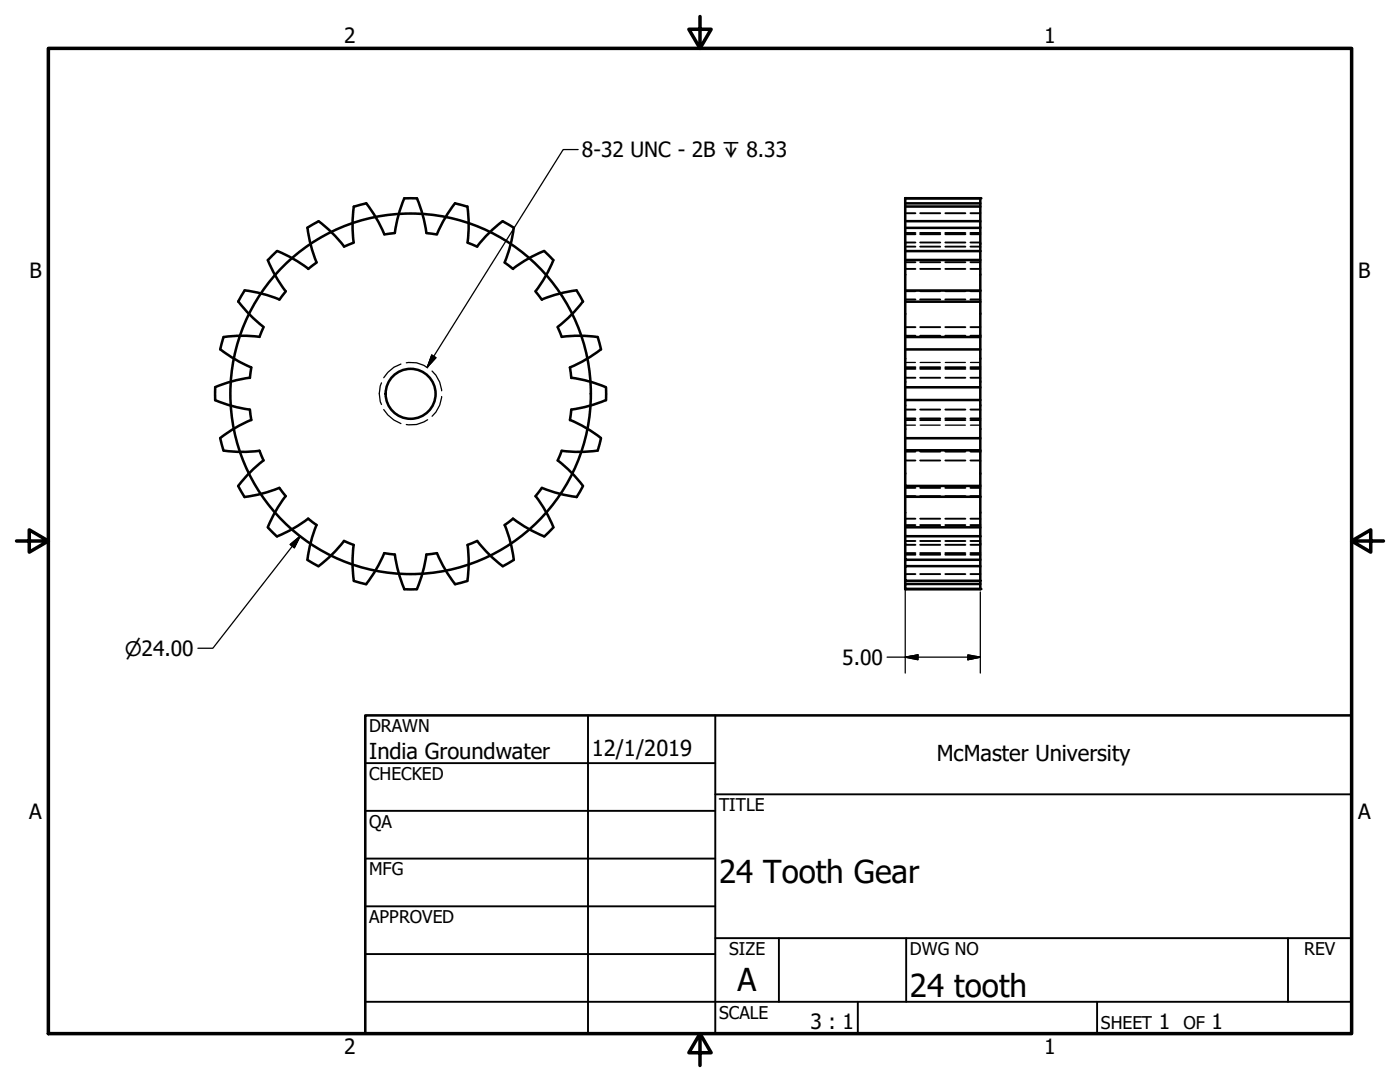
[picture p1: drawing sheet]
<svg xmlns="http://www.w3.org/2000/svg" width="279mm" height="216mm" viewBox="0 0 279 216" stroke-linecap="round" stroke-linejoin="round" font-family="sans-serif">
<!-- layer: Visible (ANSI) -->
<g fill="none" stroke="#000" stroke-width=".51">
<path d="M180.7 39.6v27.6h14.9v-7h-14.9M180.7 39.6h14.9v1h-14.9M180.7 39.6h14.9M48.8 58l-1.2 2.1a27.2 27.2 0 0 0 5 5.1M48.8 57.9a27.2 27.2 0 0 1 6.9 1.8M53.4 51.9a27.2 27.2 0 0 0 3.6 6.2M55.3 50.1l-1.8 1.8M55.3 50.1a27.2 27.2 0 0 1 6.2 3.5M57 58.1l-1.2 1.7M63.2 52.4l-1.7 1.3M63.6 44.2l-2.2 1.3a27.2 27.2 0 0 0 1.8 6.9M63.6 44.1a27.2 27.2 0 0 1 5.1 5.1"/>
<path d="M70.6 48.4l-1.9 .8M70.6 41.2a27.2 27.2 0 0 0 0 7.1M70.6 41.2l2.5-.6a27.2 27.2 0 0 1 3.6 6.1M78.8 46.5l-2.1 .3M78.8 46.5a27.4 27.4 0 0 1 1.9-6.9h2.5a27.2 27.2 0 0 1 1.9 6.9M85.1 46.5l2.1 .3M93.3 41.2l-2.5-.7a27.2 27.2 0 0 0-3.6 6.2M93.3 41.2a27.2 27.2 0 0 1 0 7.2M93.3 48.4l1.9 .8M100.3 44.1a27.2 27.2 0 0 0-5.1 5M100.3 44.2l2.2 1.3a27.8 27.8 0 0 1-1.8 6.9l1.7 1.3M106.9 58.1l1.2 1.7"/>
<path d="M108.6 50.1a27.2 27.2 0 0 0-6.2 3.5M108.6 50.1l1.8 1.8M110.4 51.9a27.2 27.2 0 0 1-3.5 6.2M115.1 57.9a27.2 27.2 0 0 0-6.9 1.8M115.1 58l1.2 2.2a27.2 27.2 0 0 1-5 5M180.7 51.9h14.9v8.3M180.7 45.5h14.9v6.4M180.7 41.2h14.9v2.9h-14.9M180.7 58h14.9M180.7 50.1h14.9M195.6 40.6v.6M195.6 44.1v1.4"/>
<path d="M42.9 79.8a27.2 27.2 0 0 0 6.9 1.9M42.9 77.3v2.6M44.6 67.3l-.6 2.4a27.2 27.2 0 0 0 6.1 3.6M49.8 75.4a27.2 27.2 0 0 0-6.9 1.9M50.2 73.3l-.3 2.1M52.6 65.3l-.8 1.9a26.2 26.2 0 0 0-7.2 0M111.3 65.3l.8 1.9M112.1 67.2a27.2 27.2 0 0 1 7.2 0M114 75.4a27.2 27.2 0 0 1 6.9 1.9M119.3 67.3l.6 2.4M119.9 69.7a28 28 0 0 1-6.2 3.6l.3 2.1M120.9 79.8a28.2 28.2 0 0 1-6.9 1.9l-.3 2.1"/>
<path d="M120.9 77.3v2.6M180.7 77.3v10.1h14.9v-7.6h-14.9M180.7 67.2v10.1h14.9v-7.6h-14.9M195.6 67.2v2.5M195.6 77.3v2.5M43.9 87.4l.7 2.5M44.6 89.9a27.2 27.2 0 0 0 7.2 .1M47.5 97l1.3 2.2a27.3 27.3 0 0 0 6.9-1.9l1.3 1.7M49.9 81.7l.3 2.1M50.1 83.8a27.2 27.2 0 0 0-6.1 3.6M51.8 89.9l.8 2a26.5 26.5 0 0 0-5 5M57 99a27.2 27.2 0 0 0-3.6 6.2"/>
<path d="M106.9 99a27.2 27.2 0 0 1 3.6 6.2M108.1 97.4l-1.2 1.6M108.2 97.4a27.2 27.2 0 0 0 6.9 1.8M111.3 91.9a27.2 27.2 0 0 1 5 5M113.8 83.8a27.2 27.2 0 0 1 6.1 3.6M116.4 97l-1.3 2.2M119.3 89.9a26.6 26.6 0 0 1-7.2 0l-.8 2M119.9 87.4l-.6 2.5M180.7 97v8.2h14.9v-8.2M180.7 87.4v9.6h14.9v-7.1h-14.9M180.7 99.1h14.9M195.6 87.4v2.5"/>
<path d="M53.5 105.3l1.8 1.8M61.3 111.7l2.2 1.3M63.2 104.8l-1.7-1.3a26.9 26.9 0 0 1-6.2 3.5M63.2 104.7a27.2 27.2 0 0 0-1.8 6.9M68.6 107.9l2 .8M68.7 108a27.2 27.2 0 0 1-5.1 5M70.6 108.7a27.2 27.2 0 0 0 0 7.2l2.5 .7M76.7 110.4a27.2 27.2 0 0 1-3.6 6.2M76.7 110.4l2.1 .3a28.4 28.4 0 0 0 1.9 6.8M80.7 117.6h2.5M90.8 116.5a28 28 0 0 1-3.6-6.1l-2.1 .3a27.8 27.8 0 0 1-1.9 6.8M93.3 115.9l-2.5 .7"/>
<path d="M95.2 107.9a27.2 27.2 0 0 0 5.1 5.1M95.2 107.9l-1.9 .8a25.7 25.7 0 0 1 0 7.2M100.7 104.8l1.7-1.3a27.5 27.5 0 0 0 6.2 3.5M100.7 104.7a27.2 27.2 0 0 1 1.8 6.9M102.5 111.7l-2.2 1.3M110.4 105.3l-1.8 1.8M180.7 116.5h14.9v1h-14.9zM180.7 113h14.9v2.9h-14.9zM180.7 105.2v6.5h14.9v-6.5M180.7 107h14.9M180.7 111.7v1.3M180.7 115.9v.6"/>
<path d="M180.7 117.5h14.9M195.6 111.7v1.3M195.6 115.9v.6"/>
<circle cx="81.9" cy="78.6" r="36"/>
<circle cx="81.9" cy="78.6" r="5"/>
</g>
<!-- layer: Hidden Narrow (ANSI) -->
<g fill="none" stroke="#000" stroke-width=".25">
<path d="M76.1 76.4a5.5 5.5 0 0 0 0 4.3M80 72.6l-1.4 .7-1.2 1-.8 1.1M81.1 72.4a5.3 5.3 0 0 1 4.2 1M86.2 74a5.9 5.9 0 0 1 1.9 4M88.1 79.1a5.9 5.9 0 0 1-1.9 4M180.7 72.3h2M183.6 72.3h4M188.7 72.3h4M193.7 72.3h1.9M76.6 81.7l.8 1.1 1.2 1 1.4 .7M85.3 83.8a5.5 5.5 0 0 1-4.2 .9M180.7 84.8h2"/>
<path d="M183.6 84.8h4M188.7 84.8h4M193.7 84.8h1.9"/>
</g>
<!-- layer: Hidden (ANSI) -->
<g fill="none" stroke="#000" stroke-width=".38">
<path d="M180.7 59.8h2M180.7 58.1h2M180.7 53.7h2M180.7 52.3h2M180.7 49.2h2M180.7 48.4h2M180.7 46.7h2M180.7 46.5h2M180.7 42.5h2M183.6 59.8h4M183.6 58.1h4M183.6 53.7h4"/>
<path d="M183.6 52.3h4M183.6 49.2h4M183.6 48.4h4M183.6 46.7h4M183.6 46.5h4M183.6 42.5h4M188.7 59.8h4M188.7 58.1h4M188.7 53.7h4M188.7 52.3h4M188.7 49.2h4M188.7 48.4h4"/>
<path d="M188.7 46.7h4M188.7 46.5h4M188.7 42.5h4M193.7 59.8h1.9M193.7 58.1h1.9M193.7 53.7h1.9M193.7 52.3h1.9M193.7 49.2h1.9M193.7 48.4h1.9M193.7 46.7h1.9M193.7 46.5h1.9M193.7 42.5h1.9"/>
<path d="M180.7 75.4h2M180.7 73.3h2M180.7 67.2h2M180.7 65.3h2M180.7 67h2M180.7 73.6h2M183.6 75.4h4M183.6 73.3h4M183.6 67.2h4M183.6 65.3h4M183.6 67h4M183.6 73.6h4"/>
<path d="M188.7 75.4h4M188.7 73.3h4M188.7 67.2h4M188.7 65.3h4M188.7 67h4M188.7 73.6h4M193.7 75.4h1.9M193.7 73.3h1.9M193.7 67.2h1.9M193.7 65.3h1.9M193.7 67h1.9M193.7 73.6h1.9"/>
<path d="M180.7 99h2M180.7 97.3h2M180.7 91.9h2M180.7 89.9h2M180.7 83.8h2M180.7 81.7h2M180.7 90.1h2M180.7 83.5h2M183.6 99h4M183.6 97.3h4M183.6 91.9h4M183.6 89.9h4"/>
<path d="M183.6 83.8h4M183.6 81.7h4M183.6 90.1h4M183.6 83.5h4M188.7 99h4M188.7 97.3h4M188.7 91.9h4M188.7 89.9h4M188.7 83.8h4M188.7 81.7h4M188.7 90.1h4M188.7 83.5h4"/>
<path d="M193.7 99h1.9M193.7 97.3h1.9M193.7 91.9h1.9M193.7 89.9h1.9M193.7 83.8h1.9M193.7 81.7h1.9M193.7 90.1h1.9M193.7 83.5h1.9M180.7 110.7h2M180.7 110.4h2M180.7 108.7h2M180.7 107.9h2"/>
<path d="M180.7 104.8h2M180.7 103.5h2M180.7 114.6h2M183.6 110.7h4M183.6 110.4h4M183.6 108.7h4M183.6 107.9h4M183.6 104.8h4M183.6 103.5h4M183.6 114.6h4M188.7 110.7h4M188.7 110.4h4"/>
<path d="M188.7 108.7h4M188.7 107.9h4M188.7 104.8h4M188.7 103.5h4M188.7 114.6h4M193.7 110.7h1.9M193.7 110.4h1.9M193.7 108.7h1.9M193.7 107.9h1.9M193.7 104.8h1.9M193.7 103.5h1.9M193.7 114.6h1.9"/>
</g>
<!-- layer: Visible (ANSI) -->
<g fill="#000">
<circle cx="180.7" cy="39.6" r=".25"/>
<circle cx="195.6" cy="39.6" r=".25"/>
<circle cx="180.7" cy="117.5" r=".25"/>
<circle cx="195.6" cy="117.5" r=".25"/>
</g>
<!-- layer: Border (ANSI) -->
<path d="M9.7 9.7h260v196.5h-260zM139.7 3.3v6.4l-2.2-3.9h4.4l-2.2 3.9M3.3 107.9h6.4l-3.9-2.2v4.5l3.9-2.3M269.7 107.9l3.9 2.3v-4.5l-3.9 2.2h6.4M139.7 206.2l2.2 3.9h-4.4l2.2-3.9v6.4" fill="none" stroke="#000" stroke-width=".7"/>
<!-- layer: Title (ANSI) -->
<g fill="none" stroke="#000" stroke-width=".38">
<path d="M72.9 152.3h69.8M117.3 142.7v63.5M142.7 158.5h127M142.7 142.7v63.5M72.9 161.8h69.8M72.9 171.3h69.8M72.9 199.9h196.8M72.9 180.8h69.8M72.9 190.4h69.8M142.7 187.2h127M155.4 187.2v12.7M171.2 199.9v6.3"/>
<path d="M180.8 187.2v12.7M218.9 199.9v6.3M257 187.2v12.7"/>
</g>
<path d="M72.9 142.7h196.8v63.5h-196.8z" fill="none" stroke="#000" stroke-width=".51"/>
<!-- layer: Symbol (ANSI) -->
<path d="M115.4 29.8h-3l-27.1 43.5M86.2 70.9l.8 .5-1.7 1.9z" fill="none" stroke="#000" stroke-width=".25"/>
<path d="M86.2 70.9l-.9 2.4zM86.2 70.9l.8 .5-1.7 1.9z" fill="#000" stroke="#000" stroke-width=".25"/>
<!-- layer: Dimension (ANSI) -->
<path d="M57.9 108.6l2-1.6-1.2 2.3zM59.9 107l-17.4 22.3h-3M180.7 117.5v16.8M195.6 118.1v16.2M177 131.1h18.6M180.7 131.1l2.5-.4v.9zM193.2 130.7l2.4 .4-2.4 .5z" fill="none" stroke="#000" stroke-width=".25"/>
<path d="M59.9 107l-1.2 2.3zM57.9 108.6l2-1.6-1.2 2.3zM180.7 131.1l2.5-.4zM180.7 131.1l2.5-.4v.9zM193.2 131.6l2.4-.5zM193.2 130.7l2.4 .4-2.4 .5z" fill="#000" stroke="#000" stroke-width=".25"/>
<g font-size="6.3">
<text x="143.5" y="176.3">24 Tooth Gear</text>
<text x="147.2" y="197.7">A</text>
<text x="181.6" y="199">24 tooth</text>
</g>
<g font-size="4.4">
<text x="73.7" y="151.4">India Groundwater</text>
<text x="118.1" y="150.8">12/1/2019</text>
<text x="186.9" y="151.8">McMaster University</text>
</g>
<g font-size="4.2">
<text x="68.7" y="8.6">2</text>
<text x="208.4" y="8.6">1</text>
<text x="116.1" y="31.4">8-32 UNC - 2B ↧ 8.33</text>
<text x="5.9" y="55.5">B</text>
<text x="271.1" y="55.5">B</text>
<text x="168.1" y="132.7">5.00</text>
<text x="5.8" y="163.4">A</text>
<text x="271" y="163.4">A</text>
<text x="161.7" y="205.4">3 : 1</text>
<text x="231.3" y="205.4">1</text>
<text x="241.8" y="205.4">1</text>
<text x="68.7" y="210.3">2</text>
<text x="208.4" y="210.3">1</text>
</g>
<text font-size="4" x="24.9" y="130.8">⌀24.00</text>
<g font-size="3.5">
<text x="73.7" y="146">DRAWN</text>
<text x="73.7" y="155.6">CHECKED</text>
<text x="143.5" y="161.8">TITLE</text>
<text x="73.7" y="165.2">QA</text>
<text x="73.7" y="174.7">MFG</text>
<text x="73.7" y="184.2">APPROVED</text>
<text x="145.5" y="190.6">SIZE</text>
<text x="181.6" y="190.6">DWG NO</text>
<text x="260.3" y="190.5">REV</text>
<text x="143.5" y="203.3">SCALE</text>
<text x="219.7" y="205.4">SHEET</text>
<text x="236.2" y="205.4">OF</text>
</g>
</svg>
